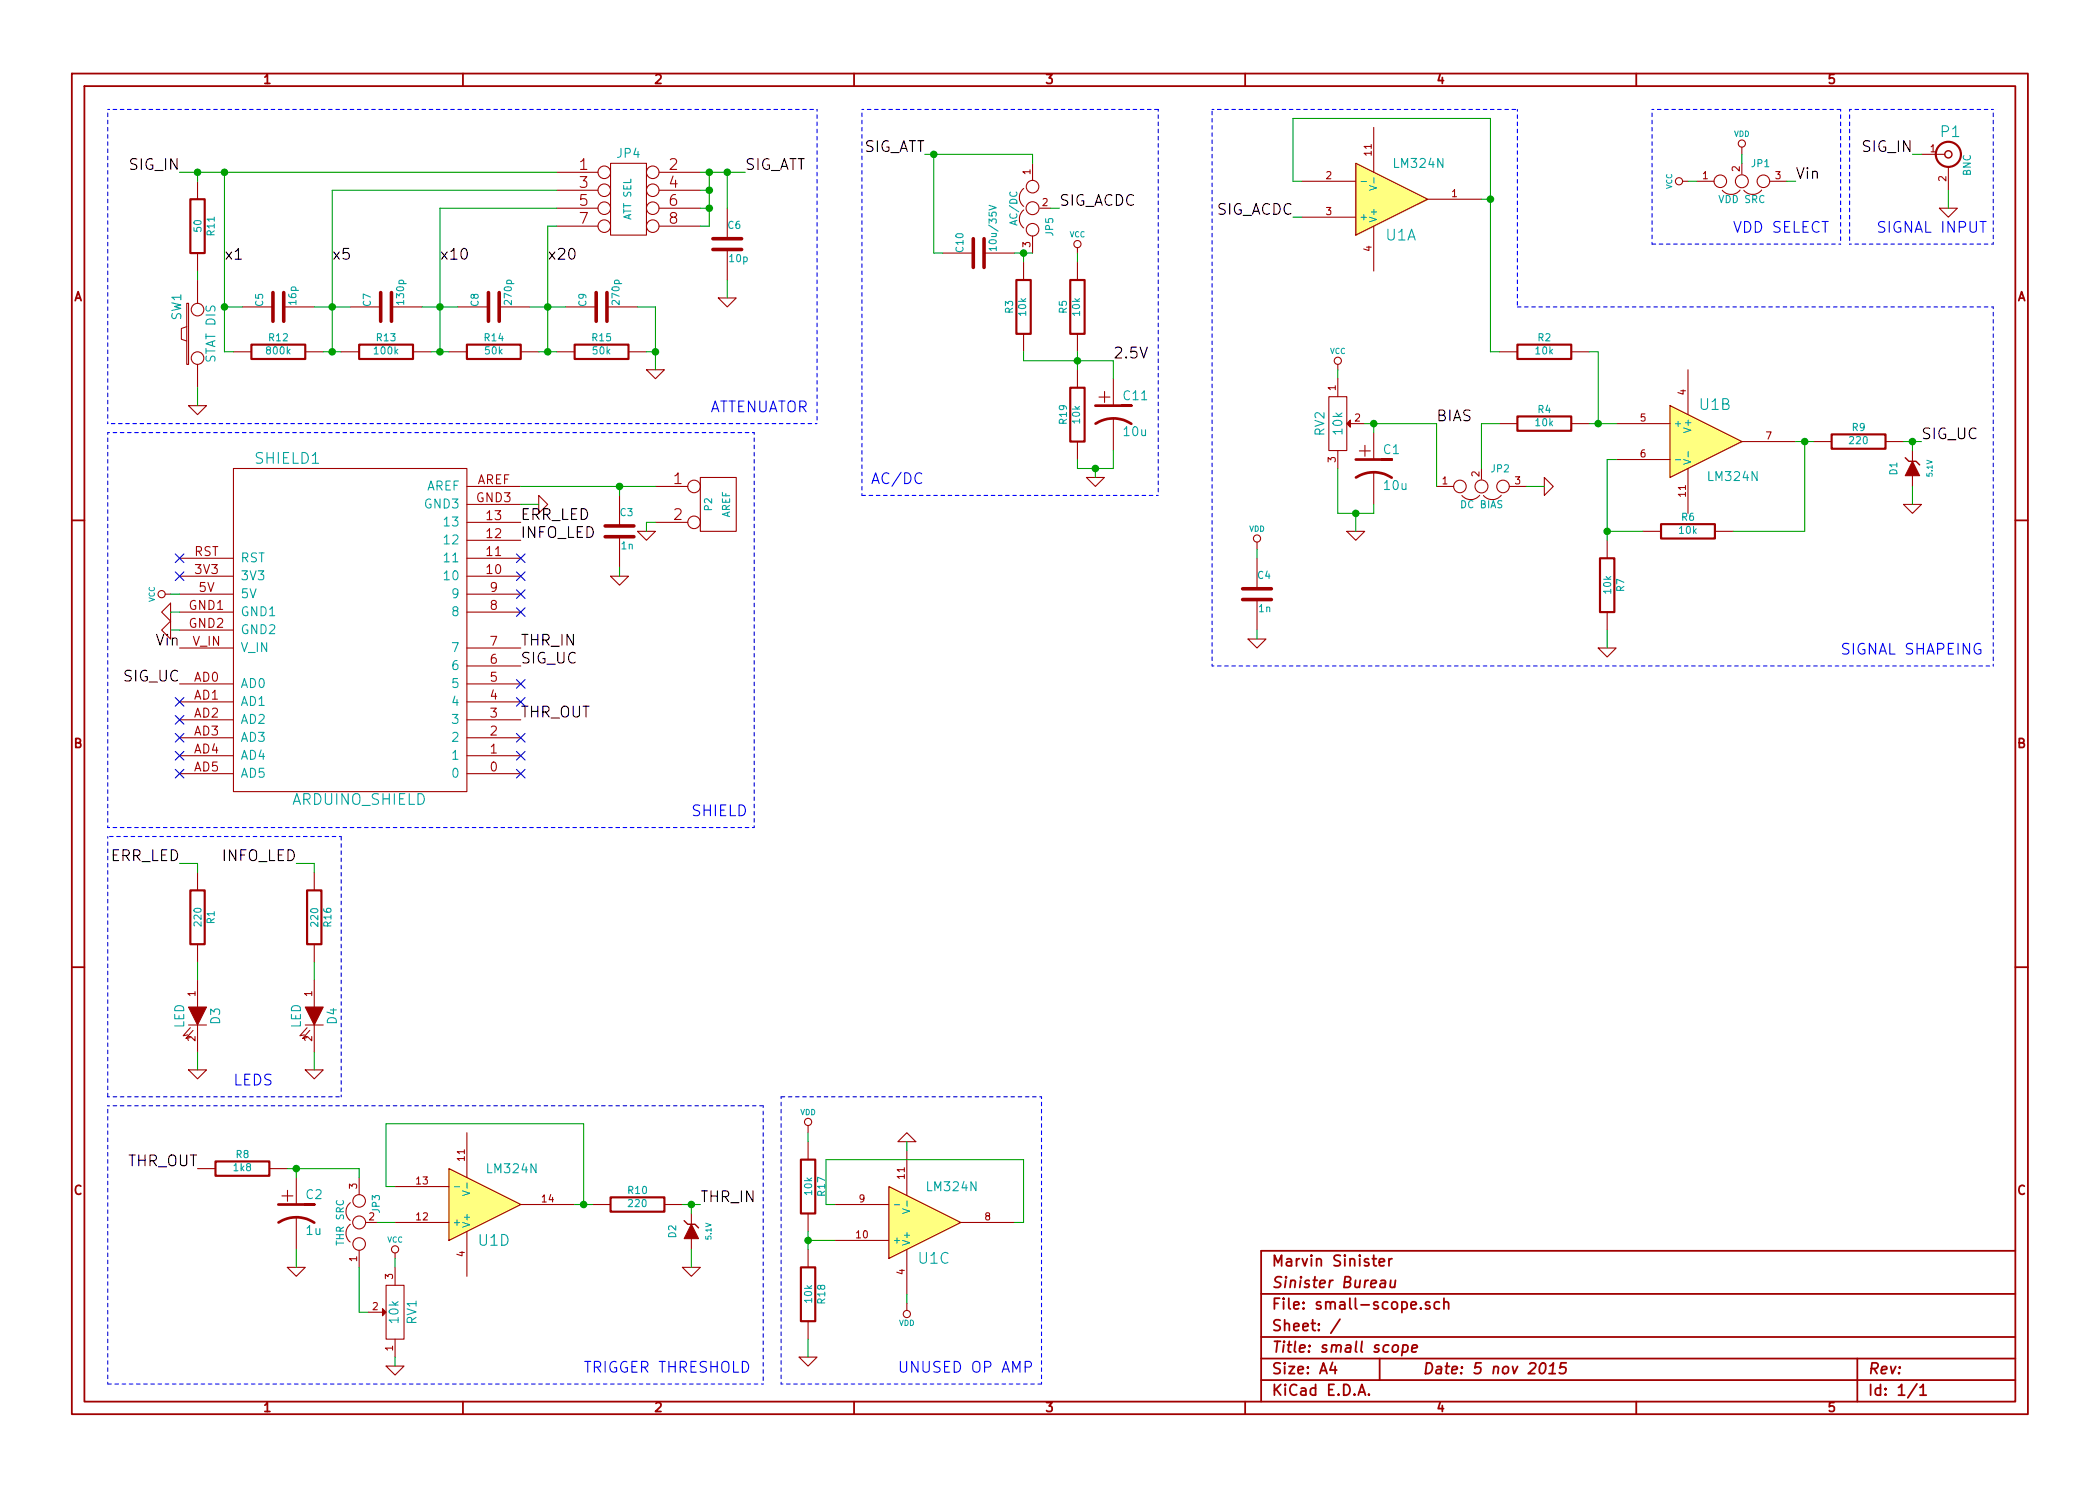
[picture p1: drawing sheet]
EESchema Schematic File Version 2
LIBS:power
LIBS:device
LIBS:transistors
LIBS:conn
LIBS:linear
LIBS:regul
LIBS:74xx
LIBS:cmos4000
LIBS:adc-dac
LIBS:memory
LIBS:xilinx
LIBS:special
LIBS:microcontrollers
LIBS:dsp
LIBS:microchip
LIBS:analog_switches
LIBS:motorola
LIBS:texas
LIBS:intel
LIBS:audio
LIBS:interface
LIBS:digital-audio
LIBS:philips
LIBS:display
LIBS:cypress
LIBS:siliconi
LIBS:opto
LIBS:atmel
LIBS:contrib
LIBS:valves
LIBS:custom-modules
LIBS:arduino-modules
LIBS:arduino_shields
LIBS:small-scope-cache
EELAYER 27 0
EELAYER END
$Descr A4 11693 8268
encoding utf-8
Sheet 1 1
Title "small scope"
Date "5 nov 2015"
Rev ""
Comp "Sinister Bureau"
Comment1 "Marvin Sinister"
Comment2 ""
Comment3 ""
Comment4 ""
$EndDescr
$Comp
L LM324N U1
U 1 1
P 7750 1100
F 0 "U1" H 7800 1300 60  0000 C CNN
F 1 "LM324N" H 7900 900 50  0000 C CNN
F 2 "" H 7750 1100 60  0000 C CNN
F 3 "" H 7750 1100 60  0000 C CNN
	1    7750 1100
	1    0    0    1   
$EndComp
$Comp
L LM324N U1
U 2 1
P 9500 2450
F 0 "U1" H 9550 2650 60  0000 C CNN
F 1 "LM324N" H 9650 2250 50  0000 C CNN
F 2 "" H 9500 2450 60  0000 C CNN
F 3 "" H 9500 2450 60  0000 C CNN
	2    9500 2450
	1    0    0    -1  
$EndComp
$Comp
L LM324N U1
U 3 1
P 5150 6800
F 0 "U1" H 5200 7000 60  0000 C CNN
F 1 "LM324N" H 5300 6600 50  0000 C CNN
F 2 "" H 5150 6800 60  0000 C CNN
F 3 "" H 5150 6800 60  0000 C CNN
	3    5150 6800
	1    0    0    1   
$EndComp
$Comp
L LM324N U1
U 4 1
P 2700 6700
F 0 "U1" H 2750 6900 60  0000 C CNN
F 1 "LM324N" H 2850 6500 50  0000 C CNN
F 2 "" H 2700 6700 60  0000 C CNN
F 3 "" H 2700 6700 60  0000 C CNN
	4    2700 6700
	1    0    0    1   
$EndComp
$Comp
L R R8
U 1 1
P 1350 6500
F 0 "R8" V 1430 6500 40  0000 C CNN
F 1 "1k8" V 1357 6501 40  0000 C CNN
F 2 "~" V 1280 6500 30  0000 C CNN
F 3 "~" H 1350 6500 30  0000 C CNN
	1    1350 6500
	0    -1   -1   0   
$EndComp
$Comp
L R R2
U 1 1
P 8600 1950
F 0 "R2" V 8680 1950 40  0000 C CNN
F 1 "10k" V 8607 1951 40  0000 C CNN
F 2 "~" V 8530 1950 30  0000 C CNN
F 3 "~" H 8600 1950 30  0000 C CNN
	1    8600 1950
	0    -1   -1   0   
$EndComp
$Comp
L R R4
U 1 1
P 8600 2350
F 0 "R4" V 8680 2350 40  0000 C CNN
F 1 "10k" V 8607 2351 40  0000 C CNN
F 2 "~" V 8530 2350 30  0000 C CNN
F 3 "~" H 8600 2350 30  0000 C CNN
	1    8600 2350
	0    -1   -1   0   
$EndComp
$Comp
L R R6
U 1 1
P 9400 2950
F 0 "R6" V 9480 2950 40  0000 C CNN
F 1 "10k" V 9407 2951 40  0000 C CNN
F 2 "~" V 9330 2950 30  0000 C CNN
F 3 "~" H 9400 2950 30  0000 C CNN
	1    9400 2950
	0    -1   -1   0   
$EndComp
$Comp
L R R7
U 1 1
P 8950 3250
F 0 "R7" V 9030 3250 40  0000 C CNN
F 1 "10k" V 8957 3251 40  0000 C CNN
F 2 "~" V 8880 3250 30  0000 C CNN
F 3 "~" H 8950 3250 30  0000 C CNN
	1    8950 3250
	1    0    0    -1  
$EndComp
Text Label 3900 6700 0    60   ~ 0
THR_IN
Text Label 1100 6500 2    60   ~ 0
THR_OUT
Text Label 1000 950  2    60   ~ 0
SIG_IN
$Comp
L VCC #PWR01
U 1 1
P 7450 2050
F 0 "#PWR01" H 7450 2150 30  0001 C CNN
F 1 "VCC" H 7450 2150 30  0000 C CNN
F 2 "" H 7450 2050 60  0000 C CNN
F 3 "" H 7450 2050 60  0000 C CNN
	1    7450 2050
	1    0    0    -1  
$EndComp
$Comp
L GND #PWR02
U 1 1
P 7550 2950
F 0 "#PWR02" H 7550 2950 30  0001 C CNN
F 1 "GND" H 7550 2880 30  0001 C CNN
F 2 "" H 7550 2950 60  0000 C CNN
F 3 "" H 7550 2950 60  0000 C CNN
	1    7550 2950
	1    0    0    -1  
$EndComp
$Comp
L GND #PWR03
U 1 1
P 8950 3600
F 0 "#PWR03" H 8950 3600 30  0001 C CNN
F 1 "GND" H 8950 3530 30  0001 C CNN
F 2 "" H 8950 3600 60  0000 C CNN
F 3 "" H 8950 3600 60  0000 C CNN
	1    8950 3600
	1    0    0    -1  
$EndComp
$Comp
L GND #PWR04
U 1 1
P 1650 7050
F 0 "#PWR04" H 1650 7050 30  0001 C CNN
F 1 "GND" H 1650 6980 30  0001 C CNN
F 2 "" H 1650 7050 60  0000 C CNN
F 3 "" H 1650 7050 60  0000 C CNN
	1    1650 7050
	1    0    0    -1  
$EndComp
$Comp
L POT RV1
U 1 1
P 2200 7300
F 0 "RV1" H 2200 7200 50  0000 C CNN
F 1 "10k" H 2200 7300 50  0000 C CNN
F 2 "~" H 2200 7300 60  0000 C CNN
F 3 "~" H 2200 7300 60  0000 C CNN
	1    2200 7300
	0    -1   -1   0   
$EndComp
$Comp
L VCC #PWR05
U 1 1
P 2200 7000
F 0 "#PWR05" H 2200 7100 30  0001 C CNN
F 1 "VCC" H 2200 7100 30  0000 C CNN
F 2 "" H 2200 7000 60  0000 C CNN
F 3 "" H 2200 7000 60  0000 C CNN
	1    2200 7000
	1    0    0    -1  
$EndComp
$Comp
L GND #PWR06
U 1 1
P 2200 7600
F 0 "#PWR06" H 2200 7600 30  0001 C CNN
F 1 "GND" H 2200 7530 30  0001 C CNN
F 2 "" H 2200 7600 60  0000 C CNN
F 3 "" H 2200 7600 60  0000 C CNN
	1    2200 7600
	1    0    0    -1  
$EndComp
Text Label 10700 2450 0    60   ~ 0
SIG_UC
$Comp
L GND #PWR07
U 1 1
P 5050 6350
F 0 "#PWR07" H 5050 6350 30  0001 C CNN
F 1 "GND" H 5050 6280 30  0001 C CNN
F 2 "" H 5050 6350 60  0000 C CNN
F 3 "" H 5050 6350 60  0000 C CNN
	1    5050 6350
	-1   0    0    1   
$EndComp
$Comp
L ARDUINO_SHIELD SHIELD1
U 1 1
P 1950 3500
F 0 "SHIELD1" H 1600 4450 60  0000 C CNN
F 1 "ARDUINO_SHIELD" H 2000 2550 60  0000 C CNN
F 2 "~" H 1950 3500 60  0000 C CNN
F 3 "~" H 1950 3500 60  0000 C CNN
	1    1950 3500
	1    0    0    -1  
$EndComp
$Comp
L VCC #PWR08
U 1 1
P 950 3300
F 0 "#PWR08" H 950 3400 30  0001 C CNN
F 1 "VCC" H 950 3400 30  0000 C CNN
F 2 "" H 950 3300 60  0000 C CNN
F 3 "" H 950 3300 60  0000 C CNN
	1    950  3300
	0    -1   -1   0   
$EndComp
$Comp
L GND #PWR09
U 1 1
P 3000 2800
F 0 "#PWR09" H 3000 2800 30  0001 C CNN
F 1 "GND" H 3000 2730 30  0001 C CNN
F 2 "" H 3000 2800 60  0000 C CNN
F 3 "" H 3000 2800 60  0000 C CNN
	1    3000 2800
	0    -1   -1   0   
$EndComp
Text Label 1000 3800 2    60   ~ 0
SIG_UC
Text Label 2900 3700 0    60   ~ 0
SIG_UC
Text Label 2900 4000 0    60   ~ 0
THR_OUT
Text Label 2900 3600 0    60   ~ 0
THR_IN
$Comp
L GND #PWR010
U 1 1
P 10850 1150
F 0 "#PWR010" H 10850 1150 30  0001 C CNN
F 1 "GND" H 10850 1080 30  0001 C CNN
F 2 "" H 10850 1150 60  0000 C CNN
F 3 "" H 10850 1150 60  0000 C CNN
	1    10850 1150
	1    0    0    -1  
$EndComp
Text Label 10650 850  2    60   ~ 0
SIG_IN
NoConn ~ 2900 3100
NoConn ~ 2900 3200
NoConn ~ 2900 3300
NoConn ~ 2900 3400
NoConn ~ 2900 3800
NoConn ~ 2900 4100
NoConn ~ 2900 3900
NoConn ~ 2900 4200
NoConn ~ 2900 4300
NoConn ~ 1000 4300
NoConn ~ 1000 4200
NoConn ~ 1000 4100
NoConn ~ 1000 4000
NoConn ~ 1000 3900
NoConn ~ 1000 3200
NoConn ~ 1000 3100
$Comp
L C C3
U 1 1
P 3450 2950
F 0 "C3" H 3450 3050 40  0000 L CNN
F 1 "1n" H 3456 2865 40  0000 L CNN
F 2 "~" H 3488 2800 30  0000 C CNN
F 3 "~" H 3450 2950 60  0000 C CNN
	1    3450 2950
	1    0    0    -1  
$EndComp
$Comp
L GND #PWR011
U 1 1
P 3450 3200
F 0 "#PWR011" H 3450 3200 30  0001 C CNN
F 1 "GND" H 3450 3130 30  0001 C CNN
F 2 "" H 3450 3200 60  0000 C CNN
F 3 "" H 3450 3200 60  0000 C CNN
	1    3450 3200
	1    0    0    -1  
$EndComp
$Comp
L CONN_2 P2
U 1 1
P 4000 2800
F 0 "P2" V 3950 2800 40  0000 C CNN
F 1 "AREF" V 4050 2800 40  0000 C CNN
F 2 "" H 4000 2800 60  0000 C CNN
F 3 "" H 4000 2800 60  0000 C CNN
	1    4000 2800
	1    0    0    -1  
$EndComp
$Comp
L GND #PWR012
U 1 1
P 3600 2950
F 0 "#PWR012" H 3600 2950 30  0001 C CNN
F 1 "GND" H 3600 2880 30  0001 C CNN
F 2 "" H 3600 2950 60  0000 C CNN
F 3 "" H 3600 2950 60  0000 C CNN
	1    3600 2950
	1    0    0    -1  
$EndComp
$Comp
L GND #PWR013
U 1 1
P 7000 3550
F 0 "#PWR013" H 7000 3550 30  0001 C CNN
F 1 "GND" H 7000 3480 30  0001 C CNN
F 2 "" H 7000 3550 60  0000 C CNN
F 3 "" H 7000 3550 60  0000 C CNN
	1    7000 3550
	1    0    0    -1  
$EndComp
$Comp
L C C4
U 1 1
P 7000 3300
F 0 "C4" H 7000 3400 40  0000 L CNN
F 1 "1n" H 7006 3215 40  0000 L CNN
F 2 "~" H 7038 3150 30  0000 C CNN
F 3 "~" H 7000 3300 60  0000 C CNN
	1    7000 3300
	1    0    0    -1  
$EndComp
$Comp
L CP1 C1
U 1 1
P 7650 2600
F 0 "C1" H 7700 2700 50  0000 L CNN
F 1 "10u" H 7700 2500 50  0000 L CNN
F 2 "~" H 7650 2600 60  0000 C CNN
F 3 "~" H 7650 2600 60  0000 C CNN
	1    7650 2600
	1    0    0    -1  
$EndComp
$Comp
L CP1 C2
U 1 1
P 1650 6750
F 0 "C2" H 1700 6850 50  0000 L CNN
F 1 "1u" H 1700 6650 50  0000 L CNN
F 2 "~" H 1650 6750 60  0000 C CNN
F 3 "~" H 1650 6750 60  0000 C CNN
	1    1650 6750
	1    0    0    -1  
$EndComp
$Comp
L GND #PWR014
U 1 1
P 4500 7550
F 0 "#PWR014" H 4500 7550 30  0001 C CNN
F 1 "GND" H 4500 7480 30  0001 C CNN
F 2 "" H 4500 7550 60  0000 C CNN
F 3 "" H 4500 7550 60  0000 C CNN
	1    4500 7550
	1    0    0    -1  
$EndComp
$Comp
L GND #PWR015
U 1 1
P 8600 2700
F 0 "#PWR015" H 8600 2700 30  0001 C CNN
F 1 "GND" H 8600 2630 30  0001 C CNN
F 2 "" H 8600 2700 60  0000 C CNN
F 3 "" H 8600 2700 60  0000 C CNN
	1    8600 2700
	0    -1   1    0   
$EndComp
$Comp
L R R9
U 1 1
P 10350 2450
F 0 "R9" V 10430 2450 40  0000 C CNN
F 1 "220" V 10357 2451 40  0000 C CNN
F 2 "~" V 10280 2450 30  0000 C CNN
F 3 "~" H 10350 2450 30  0000 C CNN
	1    10350 2450
	0    -1   -1   0   
$EndComp
$Comp
L GND #PWR016
U 1 1
P 10650 2800
F 0 "#PWR016" H 10650 2800 30  0001 C CNN
F 1 "GND" H 10650 2730 30  0001 C CNN
F 2 "" H 10650 2800 60  0000 C CNN
F 3 "" H 10650 2800 60  0000 C CNN
	1    10650 2800
	1    0    0    -1  
$EndComp
$Comp
L ZENERSMALL D1
U 1 1
P 10650 2600
F 0 "D1" H 10650 2700 40  0000 C CNN
F 1 "5.1V" H 10650 2500 30  0000 C CNN
F 2 "~" H 10650 2600 60  0000 C CNN
F 3 "~" H 10650 2600 60  0000 C CNN
	1    10650 2600
	0    -1   -1   0   
$EndComp
$Comp
L VDD #PWR017
U 1 1
P 9700 850
F 0 "#PWR017" H 9700 950 30  0001 C CNN
F 1 "VDD" H 9700 960 30  0000 C CNN
F 2 "" H 9700 850 60  0000 C CNN
F 3 "" H 9700 850 60  0000 C CNN
	1    9700 850 
	1    0    0    -1  
$EndComp
$Comp
L VCC #PWR018
U 1 1
P 9400 1000
F 0 "#PWR018" H 9400 1100 30  0001 C CNN
F 1 "VCC" H 9400 1100 30  0000 C CNN
F 2 "" H 9400 1000 60  0000 C CNN
F 3 "" H 9400 1000 60  0000 C CNN
	1    9400 1000
	0    -1   -1   0   
$EndComp
Text Label 10000 1000 0    60   ~ 0
Vin
Text Label 1000 3600 2    60   ~ 0
Vin
$Comp
L VDD #PWR019
U 1 1
P 5050 7250
F 0 "#PWR019" H 5050 7350 30  0001 C CNN
F 1 "VDD" H 5050 7360 30  0000 C CNN
F 2 "" H 5050 7250 60  0000 C CNN
F 3 "" H 5050 7250 60  0000 C CNN
	1    5050 7250
	-1   0    0    1   
$EndComp
$Comp
L R R10
U 1 1
P 3550 6700
F 0 "R10" V 3630 6700 40  0000 C CNN
F 1 "220" V 3557 6701 40  0000 C CNN
F 2 "~" V 3480 6700 30  0000 C CNN
F 3 "~" H 3550 6700 30  0000 C CNN
	1    3550 6700
	0    -1   -1   0   
$EndComp
$Comp
L GND #PWR020
U 1 1
P 3850 7050
F 0 "#PWR020" H 3850 7050 30  0001 C CNN
F 1 "GND" H 3850 6980 30  0001 C CNN
F 2 "" H 3850 7050 60  0000 C CNN
F 3 "" H 3850 7050 60  0000 C CNN
	1    3850 7050
	1    0    0    -1  
$EndComp
$Comp
L ZENERSMALL D2
U 1 1
P 3850 6850
F 0 "D2" H 3850 6950 40  0000 C CNN
F 1 "5.1V" H 3850 6750 30  0000 C CNN
F 2 "~" H 3850 6850 60  0000 C CNN
F 3 "~" H 3850 6850 60  0000 C CNN
	1    3850 6850
	0    -1   -1   0   
$EndComp
$Comp
L R R12
U 1 1
P 1550 1950
F 0 "R12" V 1630 1950 40  0000 C CNN
F 1 "800k" V 1557 1951 40  0000 C CNN
F 2 "~" V 1480 1950 30  0000 C CNN
F 3 "~" H 1550 1950 30  0000 C CNN
	1    1550 1950
	0    -1   -1   0   
$EndComp
$Comp
L R R13
U 1 1
P 2150 1950
F 0 "R13" V 2230 1950 40  0000 C CNN
F 1 "100k" V 2157 1951 40  0000 C CNN
F 2 "~" V 2080 1950 30  0000 C CNN
F 3 "~" H 2150 1950 30  0000 C CNN
	1    2150 1950
	0    -1   -1   0   
$EndComp
$Comp
L R R14
U 1 1
P 2750 1950
F 0 "R14" V 2830 1950 40  0000 C CNN
F 1 "50k" V 2757 1951 40  0000 C CNN
F 2 "~" V 2680 1950 30  0000 C CNN
F 3 "~" H 2750 1950 30  0000 C CNN
	1    2750 1950
	0    -1   -1   0   
$EndComp
$Comp
L C C5
U 1 1
P 1550 1700
F 0 "C5" H 1550 1800 40  0000 L CNN
F 1 "16p" H 1556 1615 40  0000 L CNN
F 2 "~" H 1588 1550 30  0000 C CNN
F 3 "~" H 1550 1700 60  0000 C CNN
	1    1550 1700
	0    -1   -1   0   
$EndComp
$Comp
L C C7
U 1 1
P 2150 1700
F 0 "C7" H 2150 1800 40  0000 L CNN
F 1 "130p" H 2156 1615 40  0000 L CNN
F 2 "~" H 2188 1550 30  0000 C CNN
F 3 "~" H 2150 1700 60  0000 C CNN
	1    2150 1700
	0    -1   -1   0   
$EndComp
$Comp
L C C8
U 1 1
P 2750 1700
F 0 "C8" H 2750 1800 40  0000 L CNN
F 1 "270p" H 2756 1615 40  0000 L CNN
F 2 "~" H 2788 1550 30  0000 C CNN
F 3 "~" H 2750 1700 60  0000 C CNN
	1    2750 1700
	0    -1   -1   0   
$EndComp
$Comp
L C C6
U 1 1
P 4050 1350
F 0 "C6" H 4050 1450 40  0000 L CNN
F 1 "10p" H 4056 1265 40  0000 L CNN
F 2 "~" H 4088 1200 30  0000 C CNN
F 3 "~" H 4050 1350 60  0000 C CNN
	1    4050 1350
	1    0    0    -1  
$EndComp
$Comp
L GND #PWR021
U 1 1
P 3650 2050
F 0 "#PWR021" H 3650 2050 30  0001 C CNN
F 1 "GND" H 3650 1980 30  0001 C CNN
F 2 "" H 3650 2050 60  0000 C CNN
F 3 "" H 3650 2050 60  0000 C CNN
	1    3650 2050
	1    0    0    -1  
$EndComp
$Comp
L GND #PWR022
U 1 1
P 4050 1650
F 0 "#PWR022" H 4050 1650 30  0001 C CNN
F 1 "GND" H 4050 1580 30  0001 C CNN
F 2 "" H 4050 1650 60  0000 C CNN
F 3 "" H 4050 1650 60  0000 C CNN
	1    4050 1650
	1    0    0    -1  
$EndComp
Text Label 4150 950  0    60   ~ 0
SIG_ATT
$Comp
L R R11
U 1 1
P 1100 1250
F 0 "R11" V 1180 1250 40  0000 C CNN
F 1 "50" V 1107 1251 40  0000 C CNN
F 2 "~" V 1030 1250 30  0000 C CNN
F 3 "~" H 1100 1250 30  0000 C CNN
	1    1100 1250
	1    0    0    -1  
$EndComp
$Comp
L GND #PWR023
U 1 1
P 1100 2250
F 0 "#PWR023" H 1100 2250 30  0001 C CNN
F 1 "GND" H 1100 2180 30  0001 C CNN
F 2 "" H 1100 2250 60  0000 C CNN
F 3 "" H 1100 2250 60  0000 C CNN
	1    1100 2250
	1    0    0    -1  
$EndComp
$Comp
L BNC P1
U 1 1
P 10850 850
F 0 "P1" H 10860 970 60  0000 C CNN
F 1 "BNC" V 10960 790 40  0000 C CNN
F 2 "~" H 10850 850 60  0000 C CNN
F 3 "~" H 10850 850 60  0000 C CNN
	1    10850 850 
	1    0    0    -1  
$EndComp
$Comp
L SW_PUSH SW1
U 1 1
P 1100 1850
F 0 "SW1" H 1250 1960 50  0000 C CNN
F 1 "STAT DIS" H 1100 1770 50  0000 C CNN
F 2 "~" H 1100 1850 60  0000 C CNN
F 3 "~" H 1100 1850 60  0000 C CNN
	1    1100 1850
	0    -1   -1   0   
$EndComp
$Comp
L JUMPER3 JP2
U 1 1
P 8250 2700
F 0 "JP2" H 8300 2600 40  0000 L CNN
F 1 "DC BIAS" H 8250 2800 40  0000 C CNN
F 2 "~" H 8250 2700 60  0000 C CNN
F 3 "~" H 8250 2700 60  0000 C CNN
	1    8250 2700
	1    0    0    1   
$EndComp
$Comp
L JUMPER3 JP3
U 1 1
P 2000 6800
F 0 "JP3" H 2050 6700 40  0000 L CNN
F 1 "THR SRC" H 2000 6900 40  0000 C CNN
F 2 "~" H 2000 6800 60  0000 C CNN
F 3 "~" H 2000 6800 60  0000 C CNN
	1    2000 6800
	0    -1   -1   0   
$EndComp
$Comp
L JUMPER3 JP1
U 1 1
P 9700 1000
F 0 "JP1" H 9750 900 40  0000 L CNN
F 1 "VDD SRC" H 9700 1100 40  0000 C CNN
F 2 "~" H 9700 1000 60  0000 C CNN
F 3 "~" H 9700 1000 60  0000 C CNN
	1    9700 1000
	1    0    0    1   
$EndComp
Text Notes 4500 2300 2    60   ~ 0
ATTENUATOR
Text Notes 3250 7650 0    60   ~ 0
TRIGGER THRESHOLD
Text Notes 10250 3650 0    60   ~ 0
SIGNAL SHAPEING
$Comp
L VDD #PWR024
U 1 1
P 7000 3050
F 0 "#PWR024" H 7000 3150 30  0001 C CNN
F 1 "VDD" H 7000 3160 30  0000 C CNN
F 2 "" H 7000 3050 60  0000 C CNN
F 3 "" H 7000 3050 60  0000 C CNN
	1    7000 3050
	1    0    0    -1  
$EndComp
$Comp
L R R15
U 1 1
P 3350 1950
F 0 "R15" V 3430 1950 40  0000 C CNN
F 1 "50k" V 3357 1951 40  0000 C CNN
F 2 "~" V 3280 1950 30  0000 C CNN
F 3 "~" H 3350 1950 30  0000 C CNN
	1    3350 1950
	0    -1   -1   0   
$EndComp
$Comp
L C C9
U 1 1
P 3350 1700
F 0 "C9" H 3350 1800 40  0000 L CNN
F 1 "270p" H 3356 1615 40  0000 L CNN
F 2 "~" H 3388 1550 30  0000 C CNN
F 3 "~" H 3350 1700 60  0000 C CNN
	1    3350 1700
	0    -1   -1   0   
$EndComp
$Comp
L CONN_4X2 JP4
U 1 1
P 3500 1100
F 0 "JP4" H 3500 1350 50  0000 C CNN
F 1 "ATT SEL" V 3500 1100 40  0000 C CNN
F 2 "" H 3500 1100 60  0000 C CNN
F 3 "" H 3500 1100 60  0000 C CNN
	1    3500 1100
	1    0    0    -1  
$EndComp
Wire Wire Line
	1650 6500 1650 6550
Connection ~ 1650 6500
Wire Wire Line
	3200 6700 3300 6700
Wire Wire Line
	3250 6700 3250 6250
Wire Wire Line
	3250 6250 2150 6250
Wire Wire Line
	2150 6250 2150 6600
Wire Wire Line
	7200 1200 7250 1200
Wire Wire Line
	8300 650  7200 650 
Wire Wire Line
	7200 1000 7250 1000
Wire Wire Line
	7450 2850 7650 2850
Connection ~ 7550 2850
Wire Wire Line
	7450 2050 7450 2100
Wire Wire Line
	9000 2550 8950 2550
Wire Wire Line
	8950 2550 8950 3000
Wire Wire Line
	8950 2950 9150 2950
Wire Wire Line
	10050 2950 9650 2950
Wire Wire Line
	8950 3500 8950 3600
Connection ~ 10050 2450
Wire Wire Line
	1650 6950 1650 7050
Wire Wire Line
	2150 6600 2200 6600
Connection ~ 3250 6700
Wire Wire Line
	1600 6500 2000 6500
Wire Wire Line
	2200 7000 2200 7050
Wire Wire Line
	2200 7550 2200 7600
Wire Wire Line
	7200 650  7200 1000
Wire Wire Line
	8300 650  8300 1950
Wire Wire Line
	8850 2350 9000 2350
Connection ~ 8900 2350
Wire Wire Line
	10050 2950 10050 2450
Connection ~ 8950 2950
Wire Wire Line
	8300 1950 8350 1950
Wire Wire Line
	8850 1950 8900 1950
Wire Wire Line
	8900 1950 8900 2350
Wire Wire Line
	8250 1100 8300 1100
Connection ~ 8300 1100
Wire Wire Line
	950  3300 1000 3300
Wire Wire Line
	3650 2900 3600 2900
Wire Wire Line
	3600 2900 3600 2950
Wire Wire Line
	2900 2700 3650 2700
Wire Wire Line
	3450 2750 3450 2700
Connection ~ 3450 2700
Wire Wire Line
	3450 3150 3450 3200
Wire Wire Line
	7000 3050 7000 3100
Wire Wire Line
	7000 3500 7000 3550
Wire Wire Line
	8250 2350 8250 2600
Wire Wire Line
	8250 2350 8350 2350
Wire Wire Line
	10650 2700 10650 2800
Wire Wire Line
	10600 2450 10700 2450
Wire Wire Line
	10650 2500 10650 2450
Connection ~ 10650 2450
Wire Wire Line
	10000 2450 10100 2450
Wire Wire Line
	5050 6400 5050 6350
Wire Wire Line
	3850 6950 3850 7050
Wire Wire Line
	3800 6700 3900 6700
Wire Wire Line
	3850 6700 3850 6750
Connection ~ 3850 6700
Wire Notes Line
	11100 3700 11100 1700
Wire Notes Line
	11100 1700 8450 1700
Wire Notes Line
	6750 3700 11100 3700
Wire Wire Line
	1250 1950 1300 1950
Wire Wire Line
	1250 1700 1350 1700
Wire Wire Line
	1750 1700 1950 1700
Wire Wire Line
	2350 1700 2550 1700
Wire Wire Line
	2950 1700 3150 1700
Wire Wire Line
	3000 1950 3100 1950
Wire Wire Line
	2400 1950 2500 1950
Wire Wire Line
	1800 1950 1900 1950
Connection ~ 1850 1700
Connection ~ 2450 1700
Connection ~ 1250 1700
Wire Wire Line
	3900 950  4150 950 
Wire Wire Line
	3950 950  3950 1250
Wire Wire Line
	3950 1150 3900 1150
Connection ~ 3050 1950
Wire Wire Line
	4050 950  4050 1150
Connection ~ 4050 950 
Wire Wire Line
	4050 1550 4050 1650
Connection ~ 2450 1950
Connection ~ 1850 1950
Wire Notes Line
	600  600  4550 600 
Wire Wire Line
	1100 950  1100 1000
Wire Wire Line
	1100 1500 1100 1550
Wire Wire Line
	10650 850  10700 850 
Wire Wire Line
	10850 1050 10850 1150
Wire Wire Line
	9700 850  9700 900 
Wire Wire Line
	9450 1000 9400 1000
Wire Wire Line
	10000 1000 9950 1000
Wire Wire Line
	8000 2350 8000 2700
Wire Wire Line
	8500 2700 8600 2700
Wire Wire Line
	2100 6800 2200 6800
Wire Wire Line
	2000 6500 2000 6550
Wire Wire Line
	2000 7050 2000 7300
Wire Wire Line
	2000 7300 2050 7300
Wire Notes Line
	600  6150 4250 6150
Wire Notes Line
	4250 6150 4250 7700
Wire Notes Line
	4250 7700 600  7700
Wire Notes Line
	600  7700 600  6150
Wire Notes Line
	6750 600  8450 600 
Wire Notes Line
	8450 600  8450 1700
Wire Wire Line
	3600 1950 3650 1950
Wire Wire Line
	3650 1700 3650 2050
Wire Wire Line
	3550 1700 3650 1700
Connection ~ 3650 1950
Connection ~ 3050 1700
Wire Wire Line
	3950 1250 3900 1250
Connection ~ 3950 1150
Wire Wire Line
	3950 1050 3900 1050
Connection ~ 3950 1050
Wire Wire Line
	1100 2150 1100 2250
Wire Wire Line
	3100 1250 3050 1250
Wire Wire Line
	3050 1250 3050 1950
Wire Wire Line
	2450 1150 2450 1950
Wire Wire Line
	2450 1150 3100 1150
Wire Wire Line
	1850 1050 1850 1950
Wire Wire Line
	1850 1050 3100 1050
Wire Wire Line
	1250 950  1250 1950
Wire Wire Line
	1000 950  3100 950 
Connection ~ 1250 950 
Connection ~ 1100 950 
Connection ~ 3950 950 
Wire Notes Line
	4550 600  4550 2350
Wire Notes Line
	4550 2350 600  2350
Wire Notes Line
	600  2350 600  600 
$Comp
L R R18
U 1 1
P 4500 7200
F 0 "R18" V 4580 7200 40  0000 C CNN
F 1 "10k" V 4507 7201 40  0000 C CNN
F 2 "~" V 4430 7200 30  0000 C CNN
F 3 "~" H 4500 7200 30  0000 C CNN
	1    4500 7200
	1    0    0    -1  
$EndComp
$Comp
L R R17
U 1 1
P 4500 6600
F 0 "R17" V 4580 6600 40  0000 C CNN
F 1 "10k" V 4507 6601 40  0000 C CNN
F 2 "~" V 4430 6600 30  0000 C CNN
F 3 "~" H 4500 6600 30  0000 C CNN
	1    4500 6600
	1    0    0    -1  
$EndComp
Wire Wire Line
	4650 6700 4600 6700
Wire Wire Line
	4600 6700 4600 6450
Wire Wire Line
	4600 6450 5700 6450
Wire Wire Line
	5650 6800 5700 6800
Wire Wire Line
	5700 6800 5700 6450
$Comp
L VDD #PWR025
U 1 1
P 4500 6300
F 0 "#PWR025" H 4500 6400 30  0001 C CNN
F 1 "VDD" H 4500 6410 30  0000 C CNN
F 2 "" H 4500 6300 60  0000 C CNN
F 3 "" H 4500 6300 60  0000 C CNN
	1    4500 6300
	1    0    0    -1  
$EndComp
Wire Wire Line
	4500 6300 4500 6350
Wire Wire Line
	4500 7450 4500 7550
Wire Wire Line
	4500 6850 4500 6950
Wire Wire Line
	4500 6900 4650 6900
Connection ~ 4500 6900
Wire Notes Line
	5800 6100 4350 6100
Wire Notes Line
	4350 6100 4350 7700
Wire Notes Line
	4350 7700 5800 7700
Wire Notes Line
	5800 7700 5800 6100
Text Notes 5000 7650 0    60   ~ 0
UNUSED OP AMP
Wire Wire Line
	2900 2800 3000 2800
Text Label 2900 2900 0    60   ~ 0
ERR_LED
Text Label 2900 3000 0    60   ~ 0
INFO_LED
Wire Notes Line
	600  2400 4200 2400
Wire Notes Line
	4200 2400 4200 4600
Wire Notes Line
	4200 4600 600  4600
Wire Notes Line
	600  4600 600  2400
Text Notes 3850 4550 0    60   ~ 0
SHIELD
Wire Notes Line
	9200 600  10250 600 
Wire Notes Line
	10250 600  10250 1350
Wire Notes Line
	10250 1350 9200 1350
Wire Notes Line
	9200 1350 9200 600 
Text Notes 9650 1300 0    60   ~ 0
VDD SELECT
Text Notes 10450 1300 0    60   ~ 0
SIGNAL INPUT
Wire Notes Line
	10300 600  10300 1350
Wire Notes Line
	10300 1350 11100 1350
Wire Notes Line
	11100 1350 11100 600 
Wire Notes Line
	11100 600  10300 600 
Text Label 3050 1450 0    60   ~ 0
x20
Text Label 2450 1450 0    60   ~ 0
x10
Text Label 1850 1450 0    60   ~ 0
x5
Text Label 1250 1450 0    60   ~ 0
x1
Text Label 5150 850  2    60   ~ 0
SIG_ATT
$Comp
L R R1
U 1 1
P 1100 5100
F 0 "R1" V 1180 5100 40  0000 C CNN
F 1 "220" V 1107 5101 40  0000 C CNN
F 2 "~" V 1030 5100 30  0000 C CNN
F 3 "~" H 1100 5100 30  0000 C CNN
	1    1100 5100
	1    0    0    -1  
$EndComp
$Comp
L LED D3
U 1 1
P 1100 5650
F 0 "D3" H 1100 5750 50  0000 C CNN
F 1 "LED" H 1100 5550 50  0000 C CNN
F 2 "~" H 1100 5650 60  0000 C CNN
F 3 "~" H 1100 5650 60  0000 C CNN
	1    1100 5650
	0    1    1    0   
$EndComp
$Comp
L GND #PWR026
U 1 1
P 1100 5950
F 0 "#PWR026" H 1100 5950 30  0001 C CNN
F 1 "GND" H 1100 5880 30  0001 C CNN
F 2 "" H 1100 5950 60  0000 C CNN
F 3 "" H 1100 5950 60  0000 C CNN
	1    1100 5950
	1    0    0    -1  
$EndComp
Wire Wire Line
	1100 5350 1100 5450
Wire Wire Line
	1100 5850 1100 5950
Wire Wire Line
	1100 4850 1100 4800
Wire Wire Line
	1100 4800 1000 4800
Text Label 1000 4800 2    60   ~ 0
ERR_LED
$Comp
L R R16
U 1 1
P 1750 5100
F 0 "R16" V 1830 5100 40  0000 C CNN
F 1 "220" V 1757 5101 40  0000 C CNN
F 2 "~" V 1680 5100 30  0000 C CNN
F 3 "~" H 1750 5100 30  0000 C CNN
	1    1750 5100
	1    0    0    1   
$EndComp
$Comp
L LED D4
U 1 1
P 1750 5650
F 0 "D4" H 1750 5750 50  0000 C CNN
F 1 "LED" H 1750 5550 50  0000 C CNN
F 2 "~" H 1750 5650 60  0000 C CNN
F 3 "~" H 1750 5650 60  0000 C CNN
	1    1750 5650
	0    1    1    0   
$EndComp
$Comp
L GND #PWR027
U 1 1
P 1750 5950
F 0 "#PWR027" H 1750 5950 30  0001 C CNN
F 1 "GND" H 1750 5880 30  0001 C CNN
F 2 "" H 1750 5950 60  0000 C CNN
F 3 "" H 1750 5950 60  0000 C CNN
	1    1750 5950
	1    0    0    -1  
$EndComp
Wire Wire Line
	1750 5350 1750 5450
Wire Wire Line
	1750 5850 1750 5950
Wire Wire Line
	1750 4850 1750 4800
Wire Wire Line
	1750 4800 1650 4800
Text Label 1650 4800 2    60   ~ 0
INFO_LED
Wire Notes Line
	600  4650 600  6100
Wire Notes Line
	600  6100 1900 6100
Wire Notes Line
	1900 6100 1900 4650
Wire Notes Line
	1900 4650 600  4650
Text Notes 1300 6050 0    60   ~ 0
LEDS
Text Label 8000 2350 0    60   ~ 0
BIAS
$Comp
L POT RV2
U 1 1
P 7450 2350
F 0 "RV2" H 7450 2250 50  0000 C CNN
F 1 "10k" H 7450 2350 50  0000 C CNN
F 2 "~" H 7450 2350 60  0000 C CNN
F 3 "~" H 7450 2350 60  0000 C CNN
	1    7450 2350
	0    1    1    0   
$EndComp
Wire Wire Line
	7600 2350 8000 2350
Connection ~ 7650 2350
Wire Wire Line
	7450 2600 7450 2850
Wire Wire Line
	7650 2350 7650 2400
Wire Wire Line
	7650 2850 7650 2800
Wire Wire Line
	7550 2850 7550 2950
$Comp
L R R3
U 1 1
P 5700 1700
F 0 "R3" V 5780 1700 40  0000 C CNN
F 1 "10k" V 5707 1701 40  0000 C CNN
F 2 "~" V 5630 1700 30  0000 C CNN
F 3 "~" H 5700 1700 30  0000 C CNN
	1    5700 1700
	-1   0    0    1   
$EndComp
$Comp
L R R5
U 1 1
P 6000 1700
F 0 "R5" V 6080 1700 40  0000 C CNN
F 1 "10k" V 6007 1701 40  0000 C CNN
F 2 "~" V 5930 1700 30  0000 C CNN
F 3 "~" H 6000 1700 30  0000 C CNN
	1    6000 1700
	-1   0    0    1   
$EndComp
$Comp
L CP1 C11
U 1 1
P 6200 2300
F 0 "C11" H 6250 2400 50  0000 L CNN
F 1 "10u" H 6250 2200 50  0000 L CNN
F 2 "~" H 6200 2300 60  0000 C CNN
F 3 "~" H 6200 2300 60  0000 C CNN
	1    6200 2300
	1    0    0    -1  
$EndComp
$Comp
L C C10
U 1 1
P 5450 1400
F 0 "C10" H 5450 1500 40  0000 L CNN
F 1 "10u/35V" H 5456 1315 40  0000 L CNN
F 2 "~" H 5488 1250 30  0000 C CNN
F 3 "~" H 5450 1400 60  0000 C CNN
	1    5450 1400
	0    -1   -1   0   
$EndComp
$Comp
L R R19
U 1 1
P 6000 2300
F 0 "R19" V 6080 2300 40  0000 C CNN
F 1 "10k" V 6007 2301 40  0000 C CNN
F 2 "~" V 5930 2300 30  0000 C CNN
F 3 "~" H 6000 2300 30  0000 C CNN
	1    6000 2300
	-1   0    0    1   
$EndComp
$Comp
L VCC #PWR028
U 1 1
P 6000 1400
F 0 "#PWR028" H 6000 1500 30  0001 C CNN
F 1 "VCC" H 6000 1500 30  0000 C CNN
F 2 "" H 6000 1400 60  0000 C CNN
F 3 "" H 6000 1400 60  0000 C CNN
	1    6000 1400
	1    0    0    -1  
$EndComp
$Comp
L GND #PWR029
U 1 1
P 6100 2650
F 0 "#PWR029" H 6100 2650 30  0001 C CNN
F 1 "GND" H 6100 2580 30  0001 C CNN
F 2 "" H 6100 2650 60  0000 C CNN
F 3 "" H 6100 2650 60  0000 C CNN
	1    6100 2650
	1    0    0    -1  
$EndComp
$Comp
L JUMPER3 JP5
U 1 1
P 5750 1150
F 0 "JP5" H 5800 1050 40  0000 L CNN
F 1 "AC/DC" H 5750 1250 40  0000 C CNN
F 2 "~" H 5750 1150 60  0000 C CNN
F 3 "~" H 5750 1150 60  0000 C CNN
	1    5750 1150
	0    -1   1    0   
$EndComp
Wire Wire Line
	5650 1400 5750 1400
Wire Wire Line
	5700 1400 5700 1450
Connection ~ 5700 1400
Wire Wire Line
	6000 1400 6000 1450
Wire Wire Line
	6000 1950 6000 2050
Wire Wire Line
	5700 2000 6200 2000
Wire Wire Line
	6200 2000 6200 2100
Connection ~ 6000 2000
Wire Wire Line
	6000 2550 6000 2600
Wire Wire Line
	6000 2600 6200 2600
Wire Wire Line
	6200 2600 6200 2500
Wire Wire Line
	6100 2600 6100 2650
Connection ~ 6100 2600
Wire Wire Line
	5700 1950 5700 2000
Wire Wire Line
	5250 1400 5200 1400
Wire Wire Line
	5750 850  5750 900 
Wire Wire Line
	5150 850  5750 850 
Wire Wire Line
	5200 1400 5200 850 
Connection ~ 5200 850 
Wire Wire Line
	5850 1150 5900 1150
Text Label 5900 1150 0    60   ~ 0
SIG_ACDC
Text Label 7200 1200 2    60   ~ 0
SIG_ACDC
Text Label 6200 2000 0    60   ~ 0
2.5V
Wire Notes Line
	6750 3700 6750 600 
Wire Notes Line
	6450 600  6450 2750
Wire Notes Line
	6450 2750 4800 2750
Wire Notes Line
	4800 2750 4800 600 
Wire Notes Line
	4800 600  6450 600 
Text Notes 4850 2700 0    60   ~ 0
AC/DC
Wire Wire Line
	5050 7200 5050 7250
$Comp
L GND #PWR030
U 1 1
P 950 3400
F 0 "#PWR030" H 950 3400 30  0001 C CNN
F 1 "GND" H 950 3330 30  0001 C CNN
F 2 "" H 950 3400 60  0000 C CNN
F 3 "" H 950 3400 60  0000 C CNN
	1    950  3400
	0    1    1    0   
$EndComp
Wire Wire Line
	950  3400 1000 3400
$Comp
L GND #PWR031
U 1 1
P 950 3500
F 0 "#PWR031" H 950 3500 30  0001 C CNN
F 1 "GND" H 950 3430 30  0001 C CNN
F 2 "" H 950 3500 60  0000 C CNN
F 3 "" H 950 3500 60  0000 C CNN
	1    950  3500
	0    1    1    0   
$EndComp
Wire Wire Line
	950  3500 1000 3500
$EndSCHEMATC
